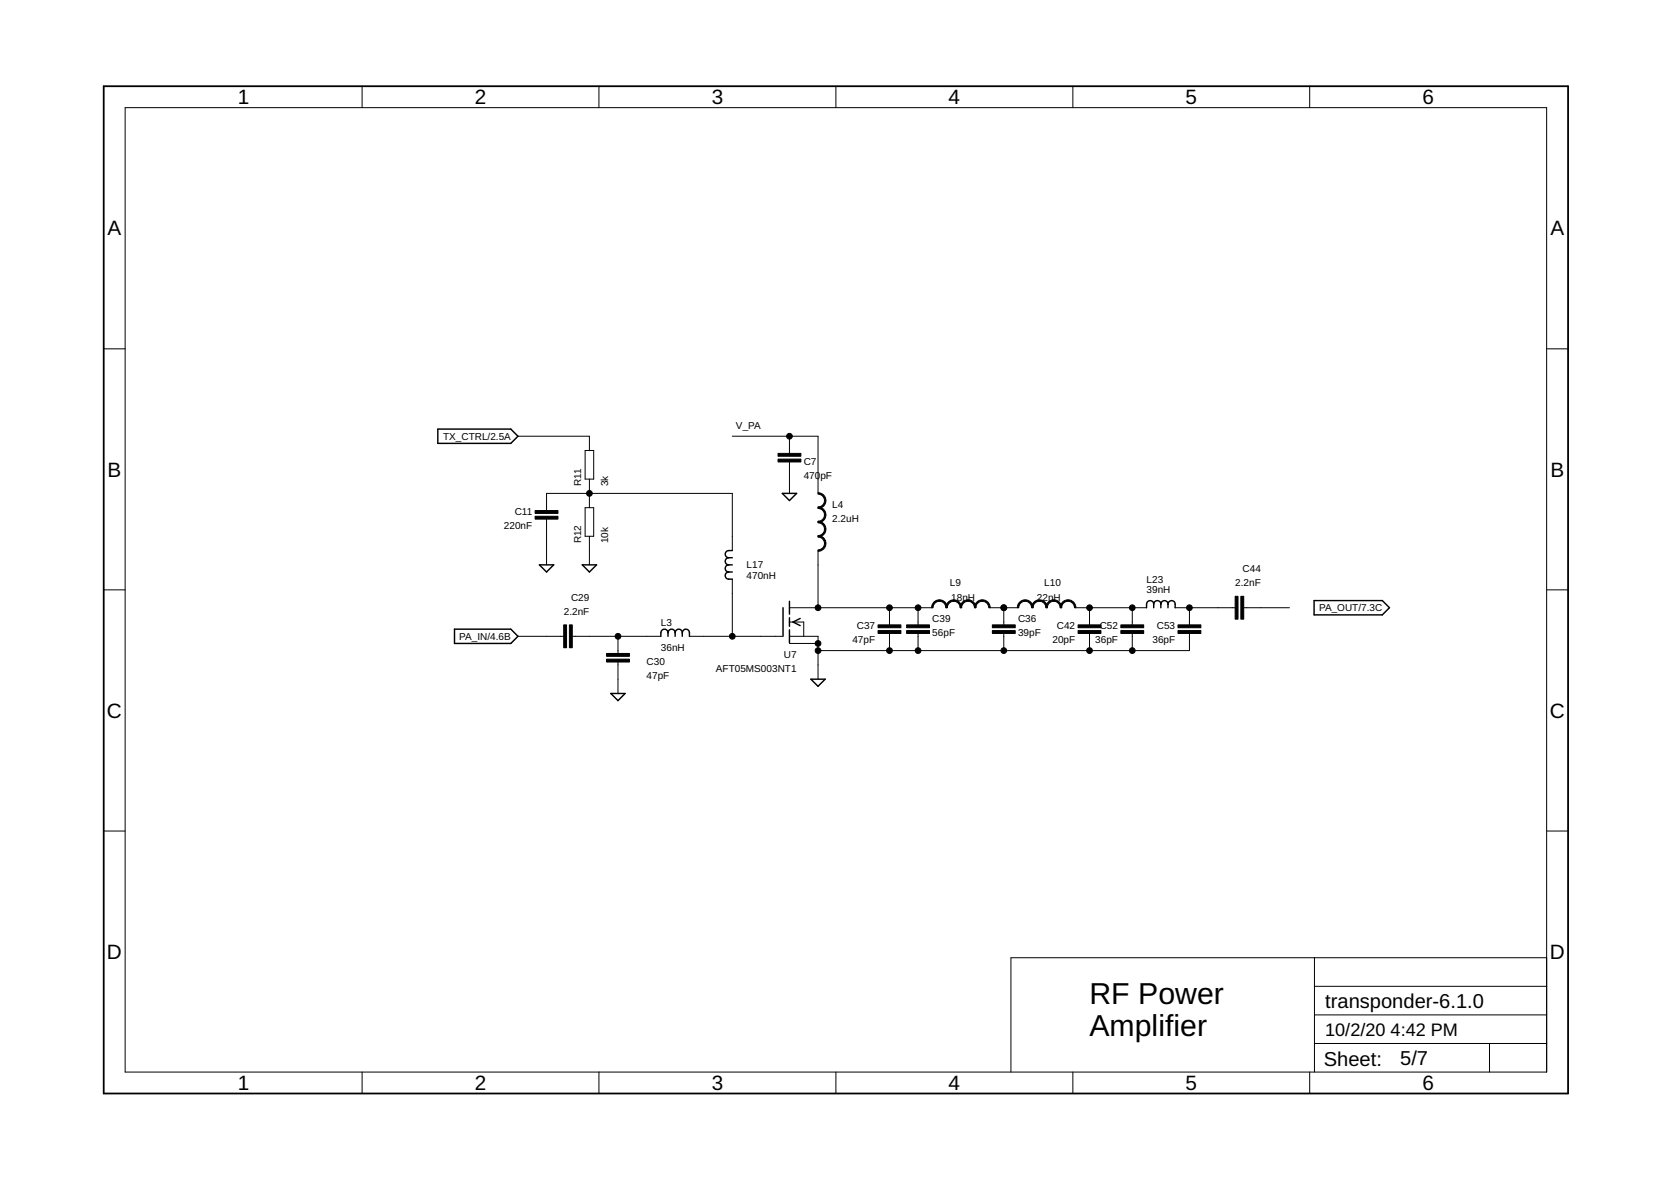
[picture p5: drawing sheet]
<svg xmlns="http://www.w3.org/2000/svg" width="297mm" height="210mm" viewBox="0 0 297 210" stroke-linecap="round" stroke-linejoin="round" font-family="sans-serif">
<g fill="none" stroke="#000" stroke-width=".25">
<path d="M77.8 76.3h13l1.3 1.2-1.3 1.3h-13zM129.5 99.1a.63 .63 0 0 0-.6 .7 .63 .63 0 0 0 .6 .6M129.5 99.1h.7M130.2 97.9h-.7a.63 .63 0 0 0-.6 .6 .63 .63 0 0 0 .6 .6M139.1 87.7h2.5l-1.3 1.3zM80.8 111.8h10l1.3 1.3-1.3 1.3h-10zM95.9 100.4h2.5l-1.2 1.3zM103.5 100.4h2.5l-1.2 1.3zM118.7 112.5a.63 .63 0 0 0-.6-.7 .63 .63 0 0 0-.6 .7v.6M118.7 112.5a.63 .63 0 0 1 .7-.7 .63 .63 0 0 1 .6 .7M118.7 112.5v.6M120 112.5a.63 .63 0 0 1 .6-.7 .63 .63 0 0 1 .7 .7"/>
<path d="M120 112.5v.6M121.3 112.5a.63 .63 0 0 1 .6-.7 .63 .63 0 0 1 .7 .7v.6M121.3 112.5v.6M129.5 101.7a.63 .63 0 0 0-.6 .6 .63 .63 0 0 0 .6 .6h.7M129.5 100.4a.63 .63 0 0 0-.6 .6 .63 .63 0 0 0 .6 .7M129.5 100.4h.7M129.5 101.7h.7M139.2 108v5.1M140.3 106.9v2.3M140.3 109.8v1.5M140.3 112v2.2M142.2 109.9l-1.2 .7 1.2 .6"/>
<path d="M205.1 107.4a.63 .63 0 0 0-.7-.7 .63 .63 0 0 0-.6 .7v.6M205.1 107.4a.63 .63 0 0 1 .6-.7 .63 .63 0 0 1 .7 .7M205.1 107.4v.6M206.4 107.4a.63 .63 0 0 1 .6-.7 .63 .63 0 0 1 .6 .7M206.4 107.4v.6M207.6 107.4a.63 .63 0 0 1 .7-.7 .63 .63 0 0 1 .6 .7v.6M207.6 107.4v.6M233.6 106.7h12.1l1.3 1.3-1.3 1.3h-12.1zM108.6 123.3h2.5l-1.2 1.2zM144.1 120.7h2.6l-1.3 1.3z"/>
</g>
<g fill="none" stroke="#000" stroke-width=".18">
<path d="M22.2 19.1h252.7v171.4h-252.7zM64.4 15.3v3.8M106.5 15.3v3.8M148.6 15.3v3.8M190.7 15.3v3.8M232.8 15.3v3.8M18.4 62h3.8M92.1 77.5h12.7v2.6M130.2 77.5h15.2v10.2M140.3 77.5v3.1M274.9 62h3.8M97.2 90.7v-3h33v10.2"/>
<path d="M97.2 92.3v8.1M104 80.1h1.5v5.1h-1.5zM104 90.2h1.5v5.1h-1.5zM104.8 85.2v5M104.8 95.3v5.1M140.3 82.1v5.6M145.4 97.9v10.1M18.4 104.8h3.8M92.1 113.1h8.1M101.7 113.1h15.8M109.9 113.1v3M109.9 117.7v5.6"/>
<path d="M122.6 113.1h16.5M130.2 102.9v10.2M140.3 113.1h5.1v7.6M140.3 110.6h2.6v2.5M140.3 108h25.4M140.3 114.4h5.1M158.1 108v3.1M158.1 112.6v3M163.2 108v3.1M163.2 112.6v3M175.9 108h5.1M178.4 108v3.1"/>
<path d="M178.4 112.6v3M191.1 108h12.7M193.7 108v3.1M193.7 112.6v3M201.3 108v3.1M201.3 112.6v3M208.9 108h10.7M211.4 108v3.1M211.4 112.6v3h-66M221.1 108h8.1M274.9 104.8h3.8M18.4 147.7h3.8"/>
<path d="M274.9 147.7h3.8M233.7 170.2v20.3M233.7 175.3h41.2M274.9 170.2h-95.2v20.3M64.4 190.5v3.9M106.5 190.5v3.9M148.6 190.5v3.9M190.7 190.5v3.9M232.8 190.5v3.9M233.7 185.5h41.2M233.7 180.4h41.2M264.8 185.5v5"/>
</g>
<path d="M18.4 15.3h260.3v179.1h-260.3z" fill="none" stroke="#000" stroke-width=".32"/>
<g fill="#000" stroke="#000" stroke-width=".18">
<path d="M95.1 91.8h4.1v.5h-4.1zM95.1 90.7h4.1v.5h-4.1zM138.3 81.6h4.1v.5h-4.1zM138.3 80.6h4.1v.5h-4.1zM100.2 111.1h.5v4h-.5zM101.2 111.1h.5v4h-.5zM107.8 117.2h4.1v.5h-4.1zM107.8 116.1h4.1v.5h-4.1zM156.1 112.1h4v.5h-4zM156.1 111.1h4v.5h-4zM161.2 112.1h4v.5h-4zM161.2 111.1h4v.5h-4z"/>
<path d="M176.4 112.1h4.1v.5h-4.1zM176.4 111.1h4.1v.5h-4.1zM191.6 112.1h4.1v.5h-4.1zM191.6 111.1h4.1v.5h-4.1zM199.2 112.1h4.1v.5h-4.1zM199.2 111.1h4.1v.5h-4.1zM209.4 112.1h4.1v.5h-4.1zM209.4 111.1h4.1v.5h-4.1zM219.6 106h.5v4h-.5zM220.6 106h.5v4h-.5z"/>
</g>
<g fill="#000" stroke="#000" stroke-width=".18">
<path d="M145.4 90.1l.7-.2 .4-.4 .1-.5h.2a1.37 1.37 0 0 1-1.4 1.4z" fill-rule="evenodd"/>
<path d="M145.4 92.6l.7-.2 .4-.4 .1-.5h.2a1.37 1.37 0 0 1-1.4 1.4z" fill-rule="evenodd"/>
<path d="M145.4 95.2l.7-.3 .4-.3 .1-.6h.2a1.37 1.37 0 0 1-1.4 1.4z" fill-rule="evenodd"/>
<path d="M145.4 97.7l.7-.2 .4-.4 .1-.5h.2a1.37 1.37 0 0 1-1.4 1.4z" fill-rule="evenodd"/>
<path d="M145.4 87.6a1.37 1.37 0 0 1 1.4 1.4h-.2l-.3-.7-.4-.4-.5-.1z" fill-rule="evenodd"/>
<path d="M145.4 90.1a1.37 1.37 0 0 1 1.4 1.4h-.2l-.3-.7-.4-.3-.5-.1z" fill-rule="evenodd"/>
<path d="M145.4 92.6a1.37 1.37 0 0 1 1.4 1.4h-.2l-.3-.7-.4-.3-.5-.1z" fill-rule="evenodd"/>
<path d="M145.4 95.2a1.37 1.37 0 0 1 1.4 1.4h-.2l-.3-.7-.4-.3-.5-.2z" fill-rule="evenodd"/>
<path d="M166 107l.5-.3 .5-.1v.3l-.5 .1-.4 .3-.2 .7h-.3l.1-.5z" fill-rule="evenodd"/>
<path d="M167 106.6a1.37 1.37 0 0 1 1.4 1.4h-.3l-.2-.7-.4-.3-.5-.1z" fill-rule="evenodd"/>
<path d="M168.6 107l.5-.3 .4-.1v.3l-.5 .1-.3 .3-.3 .7h-.3l.1-.5z" fill-rule="evenodd"/>
<path d="M169.5 106.6a1.37 1.37 0 0 1 1.4 1.4h-.2l-.3-.7-.4-.3-.5-.1z" fill-rule="evenodd"/>
<path d="M171.1 107l.5-.3 .5-.1v.3l-.5 .1-.4 .3-.3 .7h-.2l.1-.5z" fill-rule="evenodd"/>
<path d="M172.1 106.6a1.37 1.37 0 0 1 1.4 1.4h-.3l-.2-.7-.4-.3-.5-.1z" fill-rule="evenodd"/>
<path d="M173.6 107l.6-.3 .4-.1v.3l-.5 .1-.4 .3-.2 .7h-.3l.1-.5z" fill-rule="evenodd"/>
<path d="M174.6 106.6a1.37 1.37 0 0 1 1.4 1.4h-.2l-.3-.7-.4-.3-.5-.1z" fill-rule="evenodd"/>
<path d="M181.3 107l.5-.3 .4-.1v.3l-.5 .1-.4 .3-.2 .7h-.3l.1-.5z" fill-rule="evenodd"/>
<path d="M182.2 106.6a1.37 1.37 0 0 1 1.4 1.4h-.2l-.3-.7-.4-.3-.5-.1z" fill-rule="evenodd"/>
<path d="M183.8 107l.5-.3 .5-.1v.3l-.5 .1-.4 .3-.3 .7h-.2l.1-.5z" fill-rule="evenodd"/>
<path d="M184.8 106.6a1.37 1.37 0 0 1 1.4 1.4h-.3l-.2-.7-.4-.3-.5-.1z" fill-rule="evenodd"/>
<path d="M186.3 107l.6-.3 .4-.1v.3l-.5 .1-.4 .3-.2 .7h-.3l.1-.5z" fill-rule="evenodd"/>
<path d="M187.3 106.6a1.37 1.37 0 0 1 1.4 1.4h-.2l-.3-.7-.4-.3-.5-.1z" fill-rule="evenodd"/>
<path d="M188.9 107l.5-.3 .5-.1v.3l-.5 .1-.4 .3-.3 .7h-.2v-.5z" fill-rule="evenodd"/>
<path d="M189.9 106.6a1.37 1.37 0 0 1 1.4 1.4h-.3l-.2-.7-.4-.3-.5-.1z" fill-rule="evenodd"/>
<circle cx="140.3" cy="77.5" r=".51"/>
<circle cx="104.8" cy="87.7" r=".51"/>
<circle cx="109.9" cy="113.1" r=".51"/>
<circle cx="130.2" cy="113.1" r=".51"/>
<circle cx="145.4" cy="115.6" r=".51"/>
<circle cx="145.4" cy="114.4" r=".51"/>
<circle cx="145.4" cy="108" r=".51"/>
<circle cx="158.1" cy="108" r=".51"/>
<circle cx="158.1" cy="115.6" r=".51"/>
<circle cx="163.2" cy="108" r=".51"/>
<circle cx="163.2" cy="115.6" r=".51"/>
<circle cx="178.4" cy="115.6" r=".51"/>
<circle cx="178.4" cy="108" r=".51"/>
<circle cx="193.7" cy="115.6" r=".51"/>
<circle cx="193.7" cy="108" r=".51"/>
<circle cx="201.3" cy="115.6" r=".51"/>
<circle cx="201.3" cy="108" r=".51"/>
<circle cx="211.4" cy="108" r=".51"/>
</g>
<g font-size="5.4">
<text x="193.7" y="178.5">RF Power</text>
<text x="193.7" y="184.2">Amplifier</text>
</g>
<g font-size="3.7">
<text x="42.3" y="18.5">1</text>
<text x="84.4" y="18.5">2</text>
<text x="126.5" y="18.5">3</text>
<text x="168.6" y="18.5">4</text>
<text x="210.7" y="18.5">5</text>
<text x="252.9" y="18.5">6</text>
<text x="19.1" y="41.9">A</text>
<text x="275.6" y="41.9">A</text>
<text x="19.1" y="84.7">B</text>
<text x="275.6" y="84.7">B</text>
<text x="19" y="127.6">C</text>
<text x="275.5" y="127.6">C</text>
<text x="19" y="170.4">D</text>
<text x="275.5" y="170.4">D</text>
<text x="42.3" y="193.7">1</text>
<text x="84.4" y="193.7">2</text>
<text x="126.5" y="193.7">3</text>
<text x="168.6" y="193.7">4</text>
<text x="210.7" y="193.7">5</text>
<text x="252.9" y="193.7">6</text>
</g>
<g font-size="3.6">
<text x="235.6" y="179.1">transponder-6.1.0</text>
<text x="235.3" y="189.4">Sheet:</text>
<text x="248.9" y="189.3">5/7</text>
</g>
<g font-size="3.2">
<text x="235.6" y="184.2">10/2/20</text>
<text x="247.2" y="184.2">4:42 PM</text>
</g>
<g font-size="1.8">
<text x="130.8" y="76.3">V_PA</text>
<text x="78.8" y="78.2">TX_CTRL/2.5A</text>
<text x="142.9" y="82.6">C7</text>
<text x="103.3" y="86.4" transform="rotate(-90 103.3 86.4)">R11</text>
<text x="108.1" y="86.4" transform="rotate(-90 108.1 86.4)">3k</text>
<text x="142.9" y="85.2">470</text>
<text x="145.8" y="85.2">pF</text>
<text x="89.6" y="94">220nF</text>
<text x="91.5" y="91.5">C11</text>
<text x="148" y="92.8">2.2uH</text>
<text x="148" y="90.2">L4</text>
<text x="103.3" y="96.6" transform="rotate(-90 103.3 96.6)">R12</text>
<text x="108.1" y="96.6" transform="rotate(-90 108.1 96.6)">10k</text>
<text x="132.7" y="101">L17</text>
<text x="220.9" y="101.7">C44</text>
<text x="101.5" y="106.7">C29</text>
<text x="132.7" y="102.9">470nH</text>
<text x="168.8" y="104.2">L9</text>
<text x="169.1" y="106.7">18nH</text>
<text x="184.3" y="106.7">22nH</text>
<text x="185.6" y="104.2">L10</text>
<text x="203.8" y="105.5">39nH</text>
<text x="203.8" y="103.6">L23</text>
<text x="219.6" y="104.2">2.2nF</text>
<text x="81.6" y="113.7">PA_IN/4.6B</text>
<text x="100.2" y="109.3">2.2nF</text>
<text x="117.5" y="111.2">L3</text>
<text x="152.3" y="111.8">C37</text>
<text x="165.7" y="113.1">56pF</text>
<text x="165.7" y="110.6">C39</text>
<text x="181" y="113.1">39pF</text>
<text x="181" y="110.6">C36</text>
<text x="187.9" y="111.8">C42</text>
<text x="195.5" y="111.8">C52</text>
<text x="205.6" y="111.8">C53</text>
<text x="234.5" y="108.6">PA_OUT/7.3C</text>
<text x="114.9" y="118.2">C30</text>
<text x="117.5" y="115.6">36nH</text>
<text x="127.3" y="119.4">AFT05MS003NT1</text>
<text x="139.3" y="116.9">U7</text>
<text x="151.5" y="114.4">47pF</text>
<text x="187.1" y="114.4">20pF</text>
<text x="194.7" y="114.4">36pF</text>
<text x="204.9" y="114.4">36pF</text>
<text x="114.9" y="120.7">47pF</text>
</g>
</svg>
